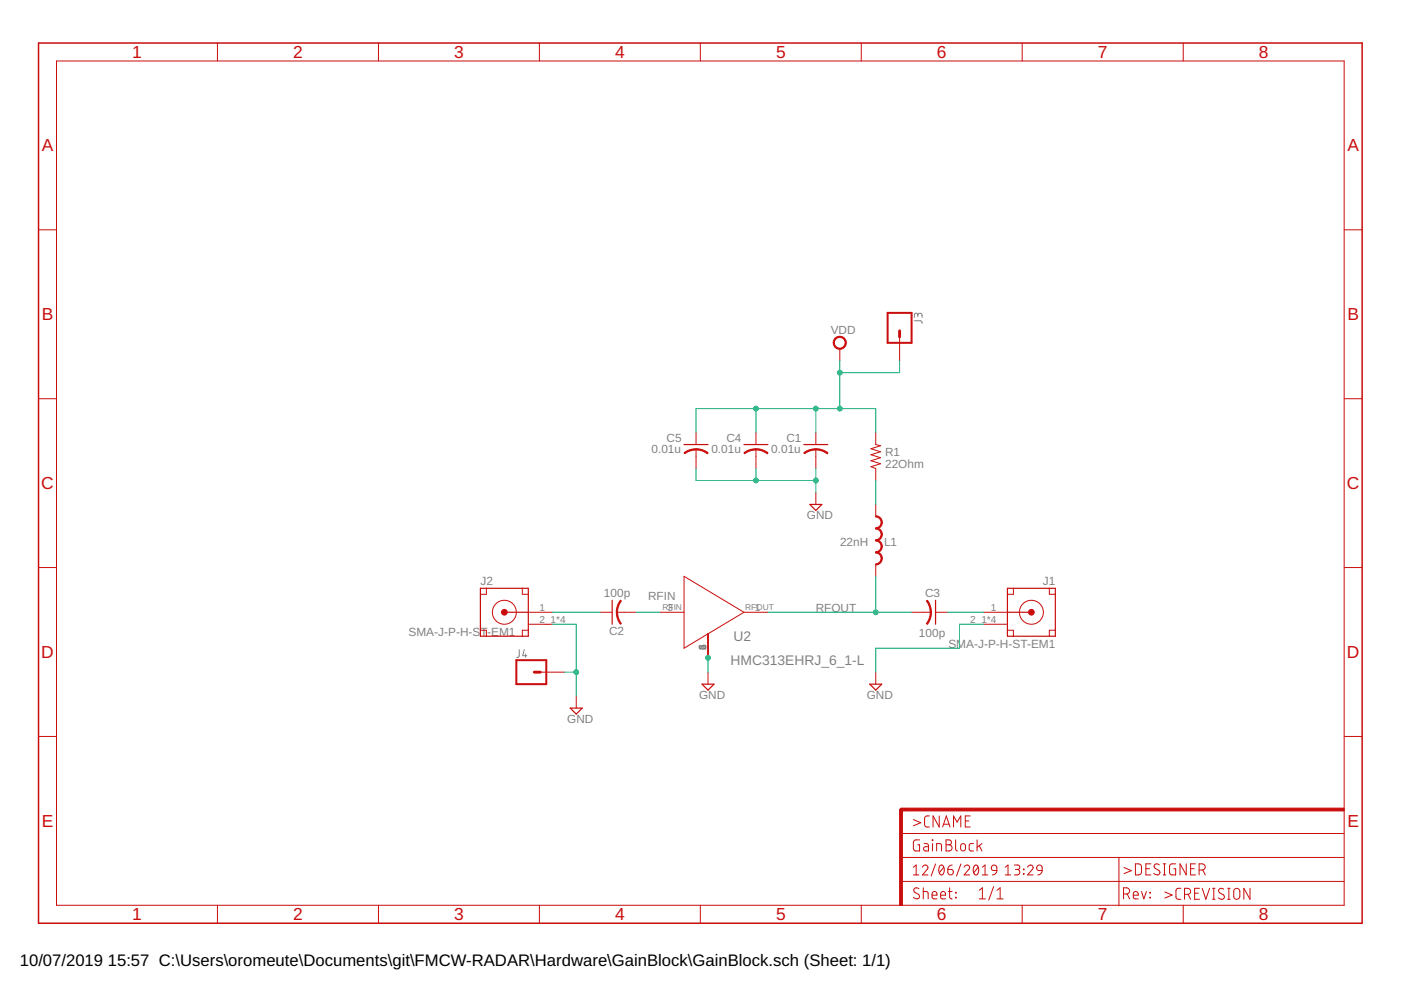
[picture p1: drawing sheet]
<svg xmlns="http://www.w3.org/2000/svg" width="297mm" height="210mm" viewBox="0 0 297 210" stroke-linecap="round" stroke-linejoin="round" font-family="sans-serif">
<path d="M193.9 68l1.4 .1 .2 .1v.4M194.6 66.9a.46 .46 0 0 1 .4-.5 .46 .46 0 0 1 .5 .5v.4M194.6 67.1v-.3a.36 .36 0 0 0-.4-.4 .36 .36 0 0 0-.3 .4v.5M110.1 137.8v1.4l-.5 .2M111.2 137.8l-.4 1.2h.9M111.4 138.7v.7" fill="none" stroke="#808080" stroke-width=".21"/>
<g fill="#c90d0c" stroke="#c90d0c" stroke-width=".21">
<path d="M190.7 171.6h.6v20.4h-.6z"/>
<path d="M191 171.3h94v.6h-94z"/>
</g>
<g fill="none" stroke="#c90d0c" stroke-width=".21">
<path d="M12 12.9h273v179h-273zM46.1 9.1v3.8M80.2 9.1v3.8M114.4 9.1v3.8M148.5 9.1v3.8M182.6 9.1v3.8M216.7 9.1v3.8M250.9 9.1v3.8M8.2 48.7h3.8M285 48.7h3.8M178.1 74v2.5M190.7 71.4v5.1"/>
<path d="M8.2 84.5h3.8M147.6 91.7v2.6M147.6 95.3v4M160.3 91.7v2.6M160.3 95.3v4M173 91.7v2.6M173 95.3v4M185.7 91.7v2.6l1 .2-2 .6 2 .7-2 .6 2 .6-2 .7 2 .6-2 .7 1 .3v2.6M285 84.5h3.8M173 104.4v2.6M185.7 107v2.5M185.7 119.7v2.5"/>
<path d="M8.2 120.3h3.8M101.9 133.6h1.2v1.3M103.1 124.7v1.3h-1.2M110.7 124.7v1.3h1.3M112 133.6h-1.3v1.3M112 129.8h5.1M112 132.4h5.1M127.3 129.8h2.5M130.8 129.8h4.1M140 129.8h5M145 122.2l12.7 7.6-12.7 7.6zM150.1 134.4v5.1"/>
<path d="M157.7 129.8h5.1M193.3 129.8h4M198.4 129.8h2.5M208.5 129.8h5.1M208.5 132.4h5.1M213.6 133.6h1.3v1.3M214.9 124.7v1.3h-1.3M222.5 124.7v1.3h1.3M223.8 133.6h-1.3v1.3M285 120.3h3.8M8.2 156.1h3.8M114.6 142.5h5"/>
<path d="M122.2 147.6v2.5M150.1 142.5v2.6M185.7 142.5v2.6M285 156.1h3.8M191 176.7h94M193.7 173.8l1.5 .6-1.5 .7M195 178.1h-1l-.3 .3v1.5l.3 .5h1v-1.3h-.4M195.9 178.9h.7l.2 .4v1.1h-.5a.46 .46 0 0 1-.5-.4 .46 .46 0 0 1 .5-.5h.5M197.1 173h-.8l-.3 .5 .1 1.6 .3 .2h.7M197.7 178.1l.1 .1zM197.7 178.9v1.5M199.1 173v2.3l-1.3-2.3v2.3"/>
<path d="M199.9 175.3l.7-2.3 .8 2.3M200 174.8h1.2M200.6 178.1h.6a.52 .52 0 0 1 .5 .5 .52 .52 0 0 1-.5 .5 .66 .66 0 0 1 .7 .7 .66 .66 0 0 1-.7 .6h-.6zM200.6 179.1h.6M202.2 175.3v-2.3l.7 1.3 .8-1.3v2.3M202.6 178.1v1.9l.4 .4M203.8 179l.5-.1a.86 .86 0 0 1 0 1.5h-.4l-.2-.3zM204.7 174.1h.7M205.7 173h-1v2.3h1M206.4 178.9h-.7l-.2 .4 .1 1 .8 .1M207.2 178.1v2.3M207.6 179.3l.6 1.1"/>
<path d="M208.2 178.9l-1 .7M46.1 191.9v3.8M80.2 191.9v3.8M114.4 191.9v3.8M148.5 191.9v3.8M182.6 191.9v3.8M191 186.9h94M191 181.8h94M193.7 185.5h1.1M193.7 183.9l.5-.5v2.1M194.8 188.4a.58 .58 0 0 0-.8-.1 .58 .58 0 0 0 0 .9l.7 .4a.59 .59 0 0 1 .1 .9 .59 .59 0 0 1-.9-.1l-.2-.2M195.6 183.9a.58 .58 0 0 1 .8-.5 .58 .58 0 0 1 .2 .9l-1 1.2h1.1"/>
<path d="M195.7 189h.8l.2 .3 .1 1.3M195.7 188.2v2.4M197.6 189.8h1a.55 .55 0 0 0-.3-.8 .55 .55 0 0 0-.7 .5l.1 1 .9 .1M198.4 183.2l-1 2.5M198.6 180.4v-1.5h.6l.4 .2v1.3M199.3 183.5l.2-.1a.91 .91 0 0 1 .7 1.3l-.1 .3a.51 .51 0 0 1-.5 .5 .51 .51 0 0 1-.5-.5v-.8zM199.4 189.8h1.1a.55 .55 0 0 0-.4-.8 .55 .55 0 0 0-.7 .5l.1 1 1 .1M200.1 183.9l-.9 1.1M201 184.3h.7a.59 .59 0 0 1 .4 .7 .59 .59 0 0 1-.6 .5 .59 .59 0 0 1-.5-.6zM201.1 189h.8M201.3 188.2v2l.2 .3 .4 .1M201.9 183.4l-.7 .3-.2 .6"/>
<path d="M202.6 189.2l.1 .1zM202.6 190.2l.1 .2zM203.7 183.2l-.9 2.5M204.4 183.9a.58 .58 0 0 1 .8-.5 .58 .58 0 0 1 .2 .9l-1 1.2h1.2M206.6 183.5l.2-.1a.98 .98 0 0 1 .6 1.6 .51 .51 0 0 1-.5 .5 .51 .51 0 0 1-.5-.5v-.8zM207.4 183.9l-.9 1.1M207.6 190.6h1.3M207.6 188.8l.7-.6v2.4M208.3 185.5h1.1M208.3 183.9l.6-.5v2.1M210.3 183.6l.4-.2 .5 .2 .1 1-1-.2-.1-.3zM210.7 188l-1.1 2.8"/>
<path d="M211.3 184.6l-.2 .6-.7 .3M211.4 190.6h1.3M211.4 188.8l.6-.6v2.4M213.1 185.5h1.2M213.1 183.9l.6-.5v2.1M215.1 183.4h.7a.47 .47 0 0 1 .4 .5 .47 .47 0 0 1-.4 .4h-.5M215.6 184.3a.58 .58 0 0 1 .6 .6 .58 .58 0 0 1-.6 .6h-.5M216.7 191.9v3.8M217 184.3l.1 .1zM217 185.2l.1 .1zM217.9 183.9a.58 .58 0 0 1 .8-.5 .58 .58 0 0 1 .2 .9l-1 1.2h1.1M219.9 183.6l.4-.2 .5 .2 .2 1-1.1-.2-.1-.3z"/>
<path d="M221 184.6l-.3 .6-.7 .3M237.2 181.8v10.2M238.2 189.5h.6a.66 .66 0 0 0 .7-.6 .66 .66 0 0 0-.7-.7h-.6v2.4M238.3 183.9l1.6 .7-1.6 .6M239 189.5l.5 1.1M240.3 189.8h1a.55 .55 0 0 0-.3-.8 .55 .55 0 0 0-.7 .5l.1 1 .9 .1M240.7 183.2a1.16 1.16 0 0 1 1.2 .2v1.8a1.16 1.16 0 0 1-1.2 .3zM242 189l.5 1.6 .6-1.6M243 184.2h.7M243.8 190.2l.1 .2zM243.8 189.2l.1 .1zM244 183.2h-1v2.3h1"/>
<path d="M245.8 183.4a.57 .57 0 0 0-.9-.2 .57 .57 0 0 0 .1 .9l.7 .4a.58 .58 0 0 1 0 .9 .58 .58 0 0 1-.8 0l-.3-.2M246.6 183.2h.5M246.6 185.5h.5M246.9 183.2v2.3M247 189.1l1.5 .7-1.5 .6M249.3 183.2h-1l-.3 .3v1.6l.3 .4h1v-1.3h-.4M250.4 188.3l-.8 .1-.3 .5 .1 1.6 .3 .1 .7 .1M250.9 191.9v3.8M251.1 189.6h.7a.65 .65 0 0 0 .6-.6 .65 .65 0 0 0-.6-.7h-.7v2.4M251.5 183.2v2.3l-1.3-2.3v2.3M251.9 189.6l.5 1.1M252.4 184.2h.8"/>
<path d="M253.3 189.4h.8M253.5 183.2h-1.1v2.3h1.1M254.2 184.5a1.16 1.16 0 0 0 1.2-.3l.1-.4-.1-.4a1.16 1.16 0 0 0-1.2-.2v2.3M254.3 188.3h-1v2.4h1M254.9 188.3l.8 2.4 .8-2.4M255 184.5l.5 1M257.1 190.7h.5M257.1 188.3h.5M257.3 188.3v2.4M259.5 188.5a.58 .58 0 0 0-.9-.1 .58 .58 0 0 0 0 .9l.7 .4a.58 .58 0 0 1 .1 .9 .58 .58 0 0 1-.9-.1l-.2-.1M260.3 190.7h.5M260.3 188.3h.5"/>
<path d="M260.5 188.3v2.4M261.7 188.6a.66 .66 0 0 1 .7-.2 .66 .66 0 0 1 .5 .6v1a.65 .65 0 0 1-.7 .7 .65 .65 0 0 1-.6-.7zM265 188.3v2.4l-1.3-2.4v2.4"/>
<circle cx="106.9" cy="129.8" r="2.54"/>
<circle cx="218.7" cy="129.8" r="2.54"/>
</g>
<path d="M190.7 70.1v1.3M113.3 142.5h1.3M192.3 171.6h-1.3v1.3" fill="none" stroke="#c90d0c" stroke-width=".61"/>
<path d="M8.2 9.1h280.6v186.6h-280.6z" fill="none" stroke="#c90d0c" stroke-width=".32"/>
<g fill="none" stroke="#c90d0c" stroke-width=".25">
<path d="M145 94.3h5.1M157.7 94.3h5.1M170.4 94.3h5.1M171.7 107h2.5l-1.2 1.2zM101.9 124.7h10.1v10.2h-10.1zM106.9 129.8h5.1M129.8 127.3v5.1M198.4 127.3v5.1M213.6 124.7h10.2v10.2h-10.2zM213.6 129.8h5.1M120.9 150.1h2.5l-1.2 1.3zM148.8 145.1h2.6l-1.3 1.2z"/>
<path d="M184.4 145.1h2.5l-1.2 1.2z"/>
</g>
<g fill="#c90d0c" stroke="#c90d0c" stroke-width=".21">
<path d="M185.7 109.4a1.41 1.41 0 0 1 1.4 1.4h-.3l-.4-.9-.7-.3z" fill-rule="evenodd"/>
<path d="M185.7 111.9l.7-.2 .4-.9h.3a1.41 1.41 0 0 1-1.4 1.4z" fill-rule="evenodd"/>
<path d="M185.7 111.9a1.41 1.41 0 0 1 1.4 1.4h-.3l-.4-.9-.7-.2z" fill-rule="evenodd"/>
<path d="M185.7 114.4l.7-.2 .4-.9h.3a1.41 1.41 0 0 1-1.4 1.4z" fill-rule="evenodd"/>
<path d="M185.7 114.4a1.41 1.41 0 0 1 1.4 1.4h-.3l-.4-.8-.7-.3z" fill-rule="evenodd"/>
<path d="M185.7 117l.7-.3 .4-.9h.3a1.41 1.41 0 0 1-1.4 1.4z" fill-rule="evenodd"/>
<path d="M185.7 117a1.41 1.41 0 0 1 1.4 1.4h-.3l-.4-.9-.7-.3z" fill-rule="evenodd"/>
<path d="M185.7 119.5l.7-.2 .4-.9h.3a1.41 1.41 0 0 1-1.4 1.4z" fill-rule="evenodd"/>
<path d="M173 95.1l1.3 .3 1.2 .6-.1 .2-1.4-.7-1-.1z" fill-rule="evenodd"/>
<path d="M170.4 96l1.2-.6 1.4-.3v.3l-1.5 .3-.9 .5z" fill-rule="evenodd"/>
<path d="M177 71.7a1.4 1.4 0 0 1 2.2 .2 1.4 1.4 0 0 1-.7 2.1 1.4 1.4 0 0 1-1.8-1.3h.2a1.14 1.14 0 0 1 1.7-1 1.14 1.14 0 0 1 .1 2 1.14 1.14 0 0 1-1.8-.7v-.3h-.2z" fill-rule="evenodd"/>
<path d="M131.6 127.3l.1 .1-.6 1.4-.2 1h-.2l.2-1.3z" fill-rule="evenodd"/>
<path d="M130.7 129.8h.2l.2 1 .6 1.4-.1 .2-.7-1.3z" fill-rule="evenodd"/>
<path d="M197.2 129.8h.3l-.1 .8-.3 1.1-.5 .7-.2-.2 .7-1.4z" fill-rule="evenodd"/>
<path d="M196.4 127.4l.2-.1 .5 .7 .3 1 .1 .8h-.3l-.1-1z" fill-rule="evenodd"/>
<path d="M160.3 95.1l1.3 .3 1.2 .6-.1 .2-1.4-.7-1-.1z" fill-rule="evenodd"/>
<path d="M157.7 96l1.2-.6 1.4-.3v.3l-1.5 .3-.9 .5z" fill-rule="evenodd"/>
<path d="M147.6 95.1l1.3 .3 1.2 .6-.1 .2-.9-.5-1.5-.3z" fill-rule="evenodd"/>
<path d="M145 96l1.2-.6 1.4-.3v.3l-1.5 .3-.9 .5z" fill-rule="evenodd"/>
<circle cx="218.7" cy="129.8" r=".62"/>
<circle cx="106.9" cy="129.8" r=".62"/>
</g>
<path d="M188.2 66.3h5.1v6.4h-5.1zM109.5 140h6.3v5.1h-6.3z" fill="none" stroke="#c90d0c" stroke-width=".42"/>
<g fill="none" stroke="#0dab76" stroke-width=".21">
<path d="M178.1 76.5v10.1M190.7 76.5v2.5h-12.6M147.6 91.7v-5.1h38.1v5.1M147.6 99.3v2.6h25.4M160.3 86.6v5.1M160.3 99.3v2.6M173 86.6v5.1M173 99.3v5.1M185.7 101.9v5.1M117.1 129.8h10.2M117.1 132.4h5.1v15.2M134.9 129.8h5.1"/>
<path d="M150.1 139.5v3M162.8 129.8h30.5M185.7 122.2v7.6M200.9 129.8h7.6M208.5 132.4h-5.1v5h-17.7v5.1M119.6 142.5h2.6"/>
</g>
<g fill="#0dab76" stroke="#0dab76" stroke-width=".21">
<circle cx="185.7" cy="129.8" r=".51"/>
<circle cx="173" cy="101.9" r=".51"/>
<circle cx="160.3" cy="101.9" r=".51"/>
<circle cx="150.1" cy="139.5" r=".51"/>
<circle cx="122.2" cy="142.5" r=".51"/>
<circle cx="178.1" cy="86.6" r=".51"/>
<circle cx="173" cy="86.6" r=".51"/>
<circle cx="160.3" cy="86.6" r=".51"/>
<circle cx="178.1" cy="79" r=".51"/>
</g>
<g font-size="3.7" fill="#c90d0c">
<text x="28" y="12.3">1</text>
<text x="62.2" y="12.3">2</text>
<text x="96.3" y="12.3">3</text>
<text x="130.4" y="12.3">4</text>
<text x="164.5" y="12.3">5</text>
<text x="198.7" y="12.3">6</text>
<text x="232.8" y="12.3">7</text>
<text x="266.9" y="12.3">8</text>
<text x="8.9" y="32.1">A</text>
<text x="285.7" y="32.1">A</text>
<text x="8.9" y="67.9">B</text>
<text x="285.7" y="67.9">B</text>
<text x="8.7" y="103.7">C</text>
<text x="285.6" y="103.7">C</text>
<text x="8.7" y="139.5">D</text>
<text x="285.6" y="139.5">D</text>
<text x="8.9" y="175.3">E</text>
<text x="285.7" y="175.3">E</text>
<text x="28" y="195.1">1</text>
<text x="62.2" y="195.1">2</text>
<text x="96.3" y="195.1">3</text>
<text x="130.4" y="195.1">4</text>
<text x="164.5" y="195.1">5</text>
<text x="198.7" y="195.1">6</text>
<text x="232.8" y="195.1">7</text>
<text x="266.9" y="195.1">8</text>
</g>
<g font-size="3.5">
<text x="4.2" y="204.7">10/07/2019</text>
<text x="22.9" y="204.7">15:57 C:\Users\oromeute\Documents\git\FMCW-RADAR\Hardware\GainBlock\GainBlock.sch (Sheet: 1/1)</text>
</g>
<g font-size="2.9" fill="#808080">
<text x="155.5" y="135.9">U2</text>
<text x="154.9" y="141">HMC313EHRJ_6_1-L</text>
</g>
<g font-size="2.5" fill="#808080">
<text x="176.1" y="70.8">VDD</text>
<text x="138.1" y="96">0.01u</text>
<text x="141.3" y="93.6">C5</text>
<text x="150.8" y="96">0.01u</text>
<text x="154" y="93.6">C4</text>
<text x="163.5" y="96">0.01u</text>
<text x="166.7" y="93.6">C1</text>
<text x="187.6" y="96.7">R1</text>
<text x="187.7" y="99.2">22Ohm</text>
<text x="171.1" y="110.1">GND</text>
<text x="178.1" y="115.7">22nH</text>
<text x="187.4" y="115.7">L1</text>
<text x="101.9" y="124.1">J2</text>
<text x="221.1" y="124.1">J1</text>
<text x="128" y="126.5">100p</text>
<text x="137.4" y="127.3">RFIN</text>
<text x="173" y="129.8">RFOUT</text>
<text x="196.2" y="126.7">C3</text>
<text x="86.6" y="134.9">SMA-J-P-H-ST-EM1</text>
<text x="129.1" y="134.6">C2</text>
<text x="194.8" y="135.1">100p</text>
<text x="201.1" y="137.4">SMA-J-P-H-ST-EM1</text>
<text x="148.2" y="148.2">GND</text>
<text x="183.8" y="148.2">GND</text>
<text x="120.3" y="153.3">GND</text>
</g>
<g font-size="2.1" fill="#808080">
<text x="114.4" y="129.5">1</text>
<text x="114.4" y="132">2_1*4</text>
<text x="141.5" y="129.5">3</text>
<text x="160.1" y="129.5">1</text>
<text x="205.7" y="132">2_1*4</text>
<text x="210.1" y="129.5">1</text>
<text x="149.8" y="137.9" transform="rotate(-90 149.8 137.9)">2</text>
<text x="149.8" y="137.9" transform="rotate(-90 149.8 137.9)">4</text>
<text x="149.8" y="137.9" transform="rotate(-90 149.8 137.9)">5</text>
<text x="149.8" y="137.9" transform="rotate(-90 149.8 137.9)">6</text>
</g>
<g font-size="1.8" fill="#808080">
<text x="140.5" y="129.3">RFIN</text>
<text x="158" y="129.3">RFOUT</text>
</g>
</svg>
